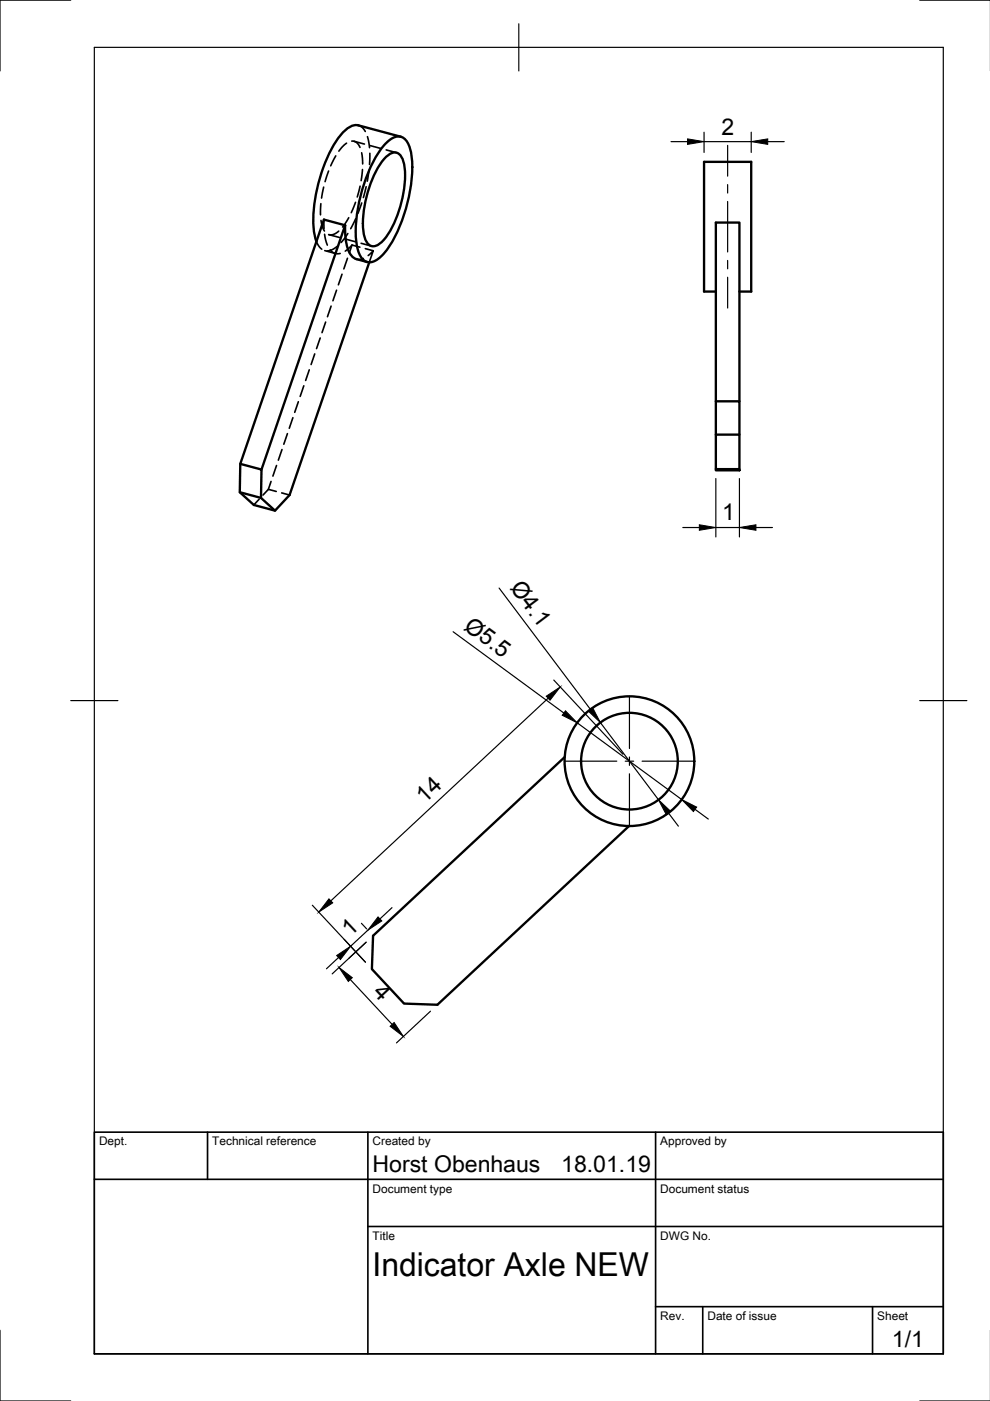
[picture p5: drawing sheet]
<svg xmlns="http://www.w3.org/2000/svg" width="210mm" height="297mm" viewBox="0 0 210 297" stroke-linecap="round" stroke-linejoin="round" font-family="sans-serif">
<g fill="none" stroke="#000" stroke-width=".35">
<path d="M68.6 39.7l-.4 2.3M69.7 36.3l-.8 2.2M71.2 33l-1.1 2.2M73.5 30.3l-1.7 1.7M74.6 29.9l1 .3 .7 1.1M75.1 30l2.2 .5M76 26.6l.8 .4 .6 .9M76.3 39.5l-.6 2.3M76.7 32.4l.2 2.4M76.9 35.9l-.3 2.4M77.6 39.6l-.6 2.3M77.9 29l.4 2.3"/>
<path d="M78.2 36.1l-.3 2.3M78.4 32.5l-.1 2.4M78.4 30.9l2.3 .6M81.9 31.8l2.2 .6M67.1 51.2l.5 1 .6 .6M68 43.2v2.4M68.1 46.7l.2 1.3 .5 1M68.7 46.6v1.9M68.8 49.7l.6 2.3M68.9 53.1l2.2 .6M69.8 49.8l2.2 .5M70 53l.9 .7h1.2"/>
<path d="M71.5 52.3l-1.1 .6-1.1 .3M71.8 49l-1.1 .7h-1M72.5 58.1l-.8 2.3M73.1 50.7l2.3 .6M73.7 54.8l-.8 2.2M73.7 49.5l-1.4 1.9M73.9 46.2l-1.3 1.9M74.6 52l-1.4 1.2M74.6 52l-.5 1.6M74.6 52l1.7 .4M75.4 42.9l-.9 2.2M75.4 46.4l-1 2.1"/>
<path d="M76.6 51.6l2.2 .6M76.7 43l-.8 2.3M77 54.8l-.7 .2-.7-.1M77.5 52.7l1.6 .5M78.1 54.2l1-1-.8 2.4M65.6 78.4l-.8 2.3M66.7 75l-.7 2.3M67.9 71.7l-.8 2.2M69 68.3l-.7 2.2M70.2 64.9l-.8 2.3M71.4 61.5l-.8 2.3M58.6 98.7l-.7 2.2"/>
<path d="M59.8 95.3l-.8 2.3M60.9 91.9l-.7 2.3M62.1 88.6l-.8 2.2M63.3 85.2l-.8 2.2M64.4 81.8l-.8 2.2M55 105.8l-1.2 1.3M57.5 102.1l-.6 1.6M58.6 104.2l-1.7-.5-1.1 1.3M59.7 104.5l1.7 .5M20 240h180v47h-180zM20 250h180M44 240v10"/>
<path d="M78 240v47M139 240v47M78 260h122M139 277h61M149 277v10M185 277v10"/>
</g>
<g fill="none" stroke="#000" stroke-width=".5">
<path d="M81.4 33.7a2.5 2.5 0 0 1 3.2-1.1 4.6 4.6 0 0 1 1.2 3.3 23.8 23.8 0 0 1-4.4 14.9 2.5 2.5 0 0 1-3.1 1.1 4.6 4.6 0 0 1-1.3-3.2 23.8 23.8 0 0 1 4.4-15zM82.2 30a2.71 2.71 0 0 1 3.5-.7 6 6 0 0 1 1.7 4.6 32.9 32.9 0 0 1-5.3 19 6 6 0 0 1-3.7 2.7 2.39 2.39 0 0 1-2.2-1.6 19.6 19.6 0 0 1-.2-10.6 29.2 29.2 0 0 1 5.4-12.6zM85 29l-9-2.4a3.5 3.5 0 0 0-3.4 1.6 29.6 29.6 0 0 0-5.8 14.2 18.4 18.4 0 0 0 .3 8.8M73.2 47.8l-4.5-1.2-17.8 51.7-.1 6.1 3 2.7 4.5 1.2 3.1-3.3 16.9-49.4M73.2 47.8l-17.8 51.8M73.2 47.8a10.3 10.3 0 0 0 1.4 6.5l1 .6 2.3 .7M151.8 61.8h-2.5v-27.5h10v27.5h-2.5M50.9 98.3l4.5 1.3-.1 6M151.8 99.5h5v.2h-5zM151.8 92.2h5v7.3M151.8 85.1h5v7.1M156.8 85.1v-37.9h-5v52.3"/>
<path d="M50.8 104.4l4.5 1.2 3 2.7M119.7 160.5l-40.6 37.9-.2 7.1 6.8 7.3 7 .2 40.7-37.9"/>
<circle cx="133.5" cy="161.4" r="13.8"/>
<circle cx="133.5" cy="161.4" r="10.3"/>
</g>
<g fill="none" stroke="#000" stroke-width=".25">
<path d="M15 0h-15v15M20 10h180v277h-180zM110 5v10M195 0h15M142.3 30h3.5M149.3 28v4.3M149.3 30h10M154.3 30.8v6.6M154.3 39.1v1.8M159.3 28v4.3M162.8 30h3.5M154.3 42.7v10.7"/>
<path d="M154.3 55.2v1.8M154.3 58.8v6.5M144.8 111.8h3.5M151.8 101.5v12.3M151.8 111.8h5M156.8 101.5v12.3M160.3 111.8h3.5M96.1 133.9l23.5 17.3M105.8 124.7l19.4 25.7M15 148.5h10M116.2 148l-46.1 43M117.4 144.2l14.7 15.7"/>
<path d="M122.4 153.2l22.1 16.3M127.3 153.2l12.3 16.4M133.5 147.6v11.1M195 148.5h10M119.7 161.4h11.1M132.6 161.4h1.7M133.5 160.5v1.8M133.5 164.1v11M136.1 161.4h11.1M141.7 172.4l2.1 2.8M147.4 171.6l2.8 2.1M66.2 191.9l11.3 12.1"/>
<path d="M76.6 195.8l1.1 1.1M77.6 199.8l-7.2 6.7M78 197.2l-3.7 3.4M83.1 192.4l-2.5 2.4M71.8 203l-2.6 2.4M74.3 207.7l8.8 9.5M91.3 214.4l-7.2 6.7M0 282v15h15M195 297h15"/>
</g>
<g fill="#000" stroke="#000" stroke-width=".21">
<path d="M145.8 29.4l3.5 .6-3.5 .6zM159.3 30l3.5-.6v1.2zM148.3 111.3l3.5 .5-3.5 .6zM156.8 111.8l3.5-.5v1.1zM115.8 147.6l3-2-2.2 2.9zM119.9 150.7l2.5 2.5-3.2-1.6zM124.7 150.8l1-.8 1.6 3.2zM139.6 169.6l2.6 2.4-.9 .7zM144.5 169.5l3.2 1.6-.7 1zM69.7 190.6l.8 .8-2.9 2zM80.2 194.4l.8 .9-3 1.9zM71.4 202.6l2.9-2-2.1 2.8z"/>
<path d="M71.9 205.1l2.8 2.2-.9 .8zM82.7 217.6l.9-.8 1.9 3z"/>
</g>
<text font-size="7" x="79" y="270.5">Indicator Axle NEW</text>
<g font-size="4.9">
<text x="153" y="28.5">2</text>
<text x="153.1" y="110.3">1</text>
<text x="108" y="124.7" transform="rotate(53 108 124.7)">Ø4.1</text>
<text x="98.2" y="133.3" transform="rotate(36 98.2 133.3)">Ø5.5</text>
<text x="90.1" y="170.4" transform="rotate(-43 90.1 170.4)">14</text>
<text x="74.3" y="198.6" transform="rotate(-43 74.3 198.6)">1</text>
<text x="78.9" y="210.5" transform="rotate(47 78.9 210.5)">4</text>
<text x="79" y="248.5">Horst Obenhaus</text>
<text x="119" y="248.5">18.01.19</text>
<text x="189.1" y="285.6">1/1</text>
</g>
<g font-size="2.5">
<text x="21" y="242.8">Dept.</text>
<text x="45" y="242.8">Technical reference</text>
<text x="79" y="242.8">Created by</text>
<text x="140" y="242.8">Approved by</text>
<text x="79" y="252.8">Document type</text>
<text x="140" y="252.8">Document status</text>
<text x="79" y="262.8">Title</text>
<text x="140" y="262.8">DWG No.</text>
<text x="140" y="279.8">Rev.</text>
<text x="150" y="279.8">Date of issue</text>
<text x="186" y="279.8">Sheet</text>
</g>
</svg>
